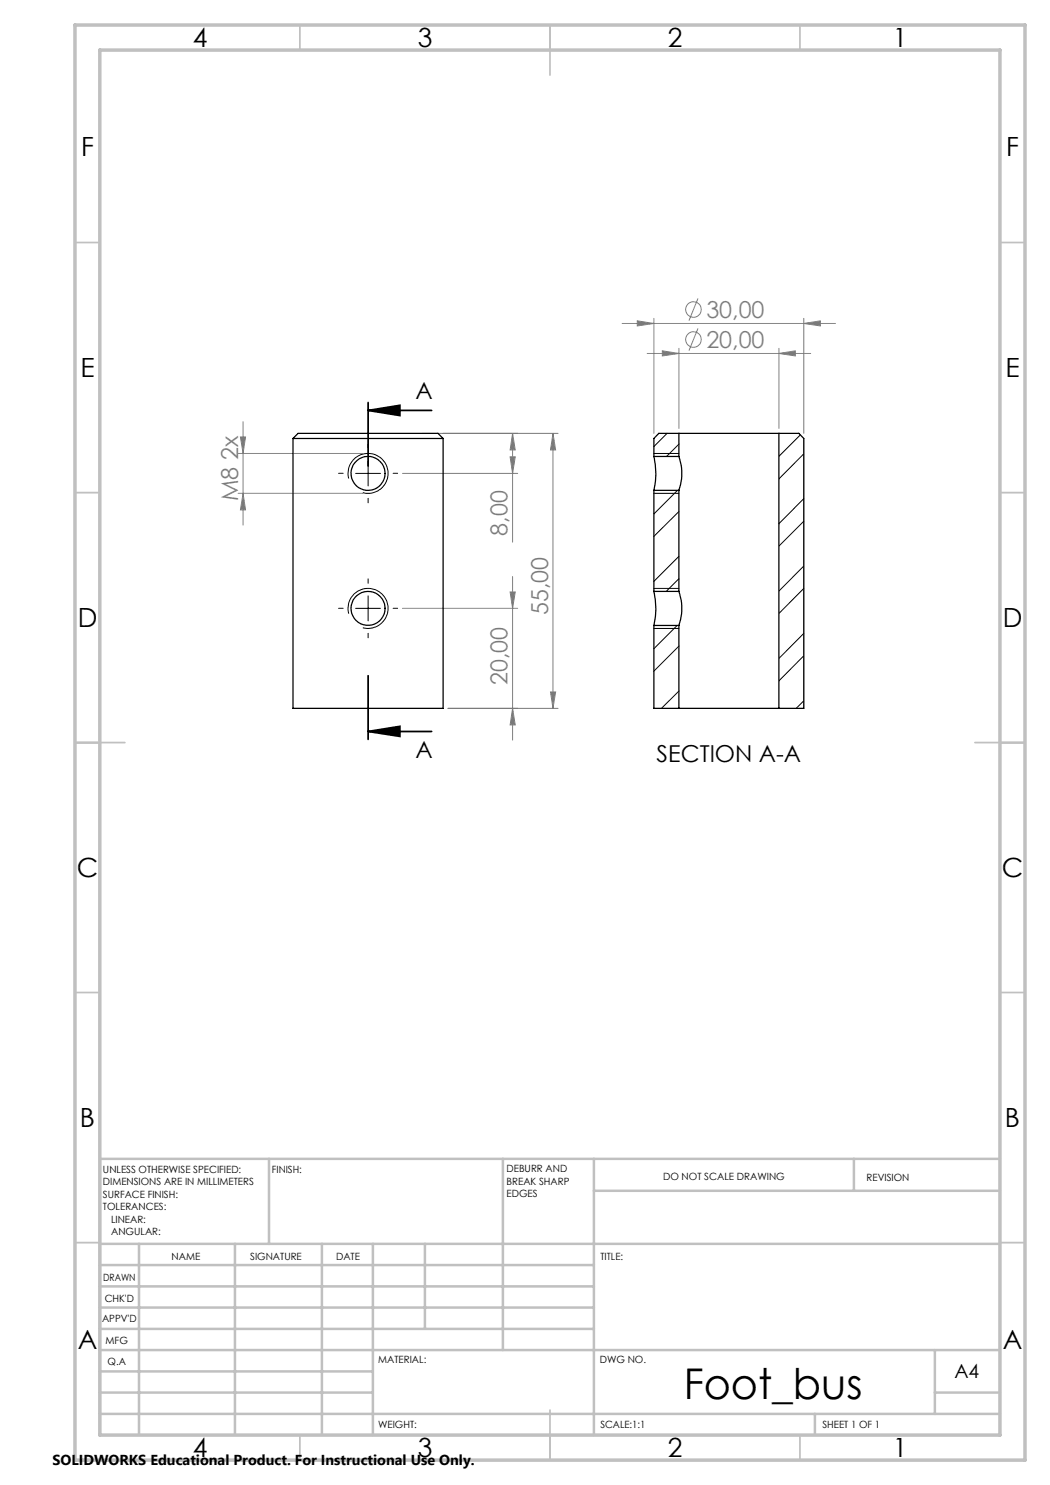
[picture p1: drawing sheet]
<svg xmlns="http://www.w3.org/2000/svg" width="210mm" height="297mm" viewBox="0 0 210 297" stroke-linecap="round" stroke-linejoin="round" font-family="sans-serif">
<g fill="none" stroke="#808080" stroke-width=".2">
<path d="M139.6 59.7l-1.8 4.4M124.4 64.7h42.7M127.5 64.2l3.3 .5-3.3 .5zM129.4 70.7h32.7M130.8 63.7v23M132.5 70.2l3.3 .5-3.3 .5zM135.8 69.7v16M139.6 65.7l-1.8 4.4M155.8 70.7l3.3-.5v1zM155.8 69.7v16M160.8 64.7l3.3-.5v1zM160.8 63.7v23"/>
<path d="M47.6 90.7h25M47.6 98.7h25M48.1 87.4h1l-.5 3.3zM48.6 84.3v20.7M48.6 98.7l.5 3.3h-1zM80.5 94.7h23M84.6 86.7h27M102 91.4h1l-.5 3.3zM102.5 86.7v21.7M102.5 86.7l.5 3.3h-1zM110.6 86.7v55M110.6 86.7l.5 3.3h-1z"/>
<path d="M102 118.4h1l-.5 3.3zM102.5 115.3v32.7M80.5 121.7h23M110.1 138.4h1l-.5 3.3zM89.6 141.7h22M102.5 141.7l.5 3.3h-1z"/>
<circle cx="138.7" cy="67.9" r="1.55"/>
<circle cx="138.7" cy="61.9" r="1.55"/>
</g>
<path d="M73.6 82.1l6.4-1v2zM73.6 82.1h12.7M73.6 80.5v12.7M73.6 135.1v12.8M73.6 146.3l6.4-1v2zM73.6 146.3h12.7" fill="none" stroke="#000" stroke-width=".35"/>
<path d="M69.7 95.7a4 4 0 0 1 3.6-5 4 4 0 0 1 4.3 4.3 4 4 0 0 1-5 3.5M71.1 94.7h5M73.6 92.2v5M130.8 90.7h5M130.8 98.7h5M73.6 119.2v5M130.8 117.7h5M69.7 122.7a4 4 0 0 1 3.6-5 4 4 0 0 1 4.3 4.3 4 4 0 0 1-5 3.6M71.1 121.7h5M130.8 125.7h5" fill="none" stroke="#000" stroke-width=".2"/>
<g fill="none" stroke="#c0c0c0" stroke-width=".35">
<path d="M60 5v5M110 5v10M160 5v5M15 48.5h5M200 48.5h5M15 98.5h5M200 98.5h5M15 148.5h10M195 148.5h10M15 198.5h5M200 198.5h5M15 248.5h5"/>
<path d="M200 248.5h5M60 287v5M110 282v10M160 287v5"/>
</g>
<g fill="none" stroke="#c0c0c0" stroke-width=".5">
<path d="M53.8 231.8v17M100.6 231.8v38.2M118.8 231.8v55.2M118.8 238.2h81.2M170.8 231.8v6.4M200 231.8h-180v55.2M20 248.8h180M20 257.3h98.8M20 253h98.8M27.8 248.8v38.2M47 248.8v38.2M64.4 248.8v38.2"/>
<path d="M74.6 248.8v38.2M85 248.8v17M20 265.8h98.8M20 261.5h98.8M20 278.5h54.6M20 274.3h54.6M20 270h180M187 278.5h13M187 270v12.8M20 282.8h180M163 282.8v4.2"/>
</g>
<path d="M15 5h190v287h-190zM20 10h180v277h-180z" fill="none" stroke="#c0c0c0" stroke-width=".7"/>
<path d="M68.6 94.7h-.9M73.6 89.7v-.9M73.6 99.7v.9M78.6 94.7h.9M73.6 116.7v-.9M68.6 121.7h-.9M73.6 126.7v.9M78.6 121.7h.9" fill="none" stroke="#000" stroke-width=".2" stroke-dasharray="15.2 1.3 1.3 1.3"/>
<path d="M73.6 82.1l6.4-1v2zM73.6 146.3l6.4-1v2z" fill="#000"/>
<g fill="#808080">
<path d="M132.5 70.2l3.3 .5-3.3 .5zM155.8 70.7l3.3-.5v1z"/>
<path d="M127.5 64.2l3.3 .5-3.3 .5zM160.8 64.7l3.3-.5v1z"/>
<path d="M110.6 86.7l.5 3.3h-1zM110.1 138.4h1l-.5 3.3zM102.5 86.7l.5 3.3h-1zM102 91.4h1l-.5 3.3zM102 118.4h1l-.5 3.3zM102.5 141.7l.5 3.3h-1zM48.1 87.4h1l-.5 3.3zM48.6 98.7l.5 3.3h-1z"/>
</g>
<g fill="none" stroke="#000" stroke-width=".25">
<path d="M58.6 87.7l1-1h28l1 1M58.6 87.7h30M58.6 87.7v54h30v-54M130.8 91.3a15 15 0 0 1 0 6.8M130.8 98.1h5M130.8 91.3h5M130.8 98.1v20.2M135.8 91.3a10.4 10.4 0 0 1 0 6.8M135.8 86.7h20M135.8 86.7v4.6M135.8 98.1v20.2M135.8 86.7h-4l-1 1v3.6"/>
<path d="M155.8 86.7v55M155.8 86.7h4l1 1v54h-5M130.8 118.3a15.1 15.1 0 0 1 0 6.8M130.8 118.3h5M135.8 118.3a10.5 10.5 0 0 1 0 6.8M130.8 125.1h5M130.8 125.1v16.6h5M135.8 125.1v16.6M135.8 141.7h20"/>
<circle cx="73.6" cy="94.7" r="3.4"/>
<circle cx="73.6" cy="121.7" r="3.4"/>
</g>
<g fill="none" stroke="#000" stroke-width=".2">
<path d="M133.4 86.7l-2.6 2.6M135.5 98.1l-4.7 4.7M135.8 88.8l-2.5 2.5M160.1 87l-4.3 4.3M160.8 99.7l-5 5M160.8 90.8l-5 5M135.8 111.3l-5 5M135.8 102.3l-5 5M135.8 115.7l-2.6 2.6M160.8 104.2l-5 5M160.8 113.2l-5 5M160.8 117.7l-5 5"/>
<path d="M135.4 125.1l-4.6 4.6M135.8 138.2l-3.5 3.5M135.8 129.2l-5 5M160.8 126.7l-5 5M160.8 131.2l-5 5M160.8 140.2l-1.6 1.5"/>
</g>
<text font-size="8.5" x="136.7" y="279.7">Foot_bus</text>
<g font-size="5.3">
<text x="38.5" y="9.5">4</text>
<text x="83.5" y="9.5">3</text>
<text x="133.6" y="9.5">2</text>
<text x="178.6" y="9.5">1</text>
<text x="16.2" y="31.2">F</text>
<text x="201.2" y="31.2">F</text>
<text x="16.1" y="75.5">E</text>
<text x="201.1" y="75.5">E</text>
<text x="15.5" y="125.5">D</text>
<text x="200.5" y="125.5">D</text>
<text x="15.4" y="175.5">C</text>
<text x="200.4" y="175.5">C</text>
<text x="16" y="225.5">B</text>
<text x="201" y="225.5">B</text>
<text x="15.5" y="269.7">A</text>
<text x="200.5" y="269.7">A</text>
<text x="38.5" y="291.5">4</text>
<text x="83.5" y="291.5">3</text>
<text x="133.6" y="291.5">2</text>
<text x="178.6" y="291.5">1</text>
</g>
<g font-size="4.7" fill="#808080">
<text x="141.3" y="63.6">30,00</text>
<text x="141.3" y="69.6">20,00</text>
<text x="47.6" y="100.2" transform="rotate(-90 47.6 100.2)">M8 2x</text>
<text x="101.5" y="107.1" transform="rotate(-90 101.5 107.1)">8,00</text>
<text x="109.6" y="123" transform="rotate(-90 109.6 123)">55,00</text>
<text x="101.5" y="137" transform="rotate(-90 101.5 137)">20,00</text>
</g>
<g font-size="4.7">
<text x="83.1" y="79.9">A</text>
<text x="83.1" y="151.6">A</text>
<text x="131.3" y="152.4">SECTION A-A</text>
</g>
<text font-size="3.9" x="190.9" y="275.5">A4</text>
<text font-size="2.9" x="10.5" y="292.9">SOLIDWORKS Educational Product. For Instructional Use Only.</text>
<g font-size="2">
<text x="20.6" y="234.6">UNLESS OTHERWISE SPECIFIED:</text>
<text x="20.6" y="237.1">DIMENSIONS ARE IN MILLIMETERS</text>
<text x="20.6" y="239.6">SURFACE FINISH:</text>
<text x="54.4" y="234.6">FINISH:</text>
<text x="101.3" y="234.5">DEBURR AND</text>
<text x="101.3" y="237">BREAK SHARP</text>
<text x="101.3" y="239.5">EDGES</text>
<text x="132.6" y="236">DO NOT SCALE DRAWING</text>
<text x="173.3" y="236.2">REVISION</text>
<text x="20.6" y="242.1">TOLERANCES:</text>
<text x="22.2" y="244.6">LINEAR:</text>
<text x="22.2" y="247.1">ANGULAR:</text>
<text x="34.3" y="252">NAME</text>
<text x="50" y="251.9">SIGNATURE</text>
<text x="67.2" y="251.9">DATE</text>
<text x="120.1" y="251.9">TITLE:</text>
<text x="20.6" y="256.1">DRAWN</text>
<text x="20.9" y="260.3">CHK'D</text>
<text x="20.4" y="264.4">APPV'D</text>
<text x="21.1" y="268.8">MFG</text>
<text x="21.5" y="273">Q.A</text>
<text x="75.6" y="272.5">MATERIAL:</text>
<text x="120" y="272.5">DWG NO.</text>
<text x="75.6" y="285.5">WEIGHT:</text>
<text x="120.1" y="285.6">SCALE:1:1</text>
<text x="164.5" y="285.6">SHEET 1 OF 1</text>
</g>
</svg>
